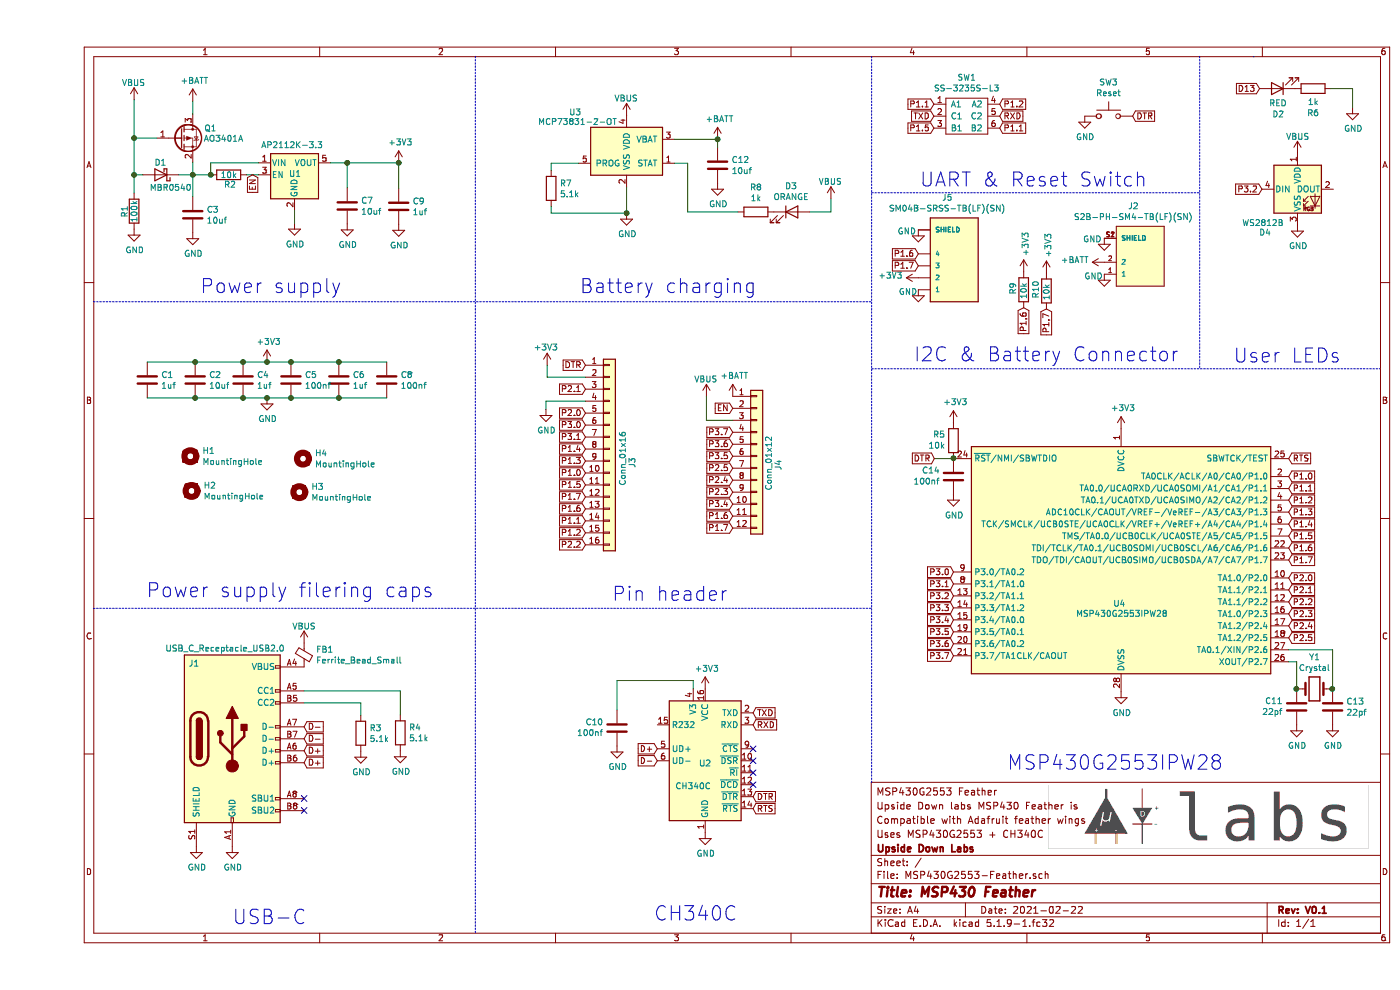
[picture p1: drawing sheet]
EESchema Schematic File Version 4
EELAYER 30 0
EELAYER END
$Descr A4 11693 8268
encoding utf-8
Sheet 1 1
Title "MSP430 Feather"
Date "2021-02-22"
Rev "V0.1"
Comp "Upside Down Labs"
Comment1 "Uses MSP430G2553 + CH340C"
Comment2 "Compatible with Adafruit feather wings"
Comment3 "Upside Down labs MSP430 Feather is"
Comment4 "MSP430G2553 Feather"
$EndDescr
$Comp
L Regulator_Linear:AP2112K-3.3 U1
U 1 1
P 2150 1460
F 0 "U1" H 2155 1470 50  0000 C CNN
F 1 "AP2112K-3.3" H 2130 1710 50  0000 C CNN
F 2 "Package_TO_SOT_SMD:SOT-23-5" H 2150 1785 50  0001 C CNN
F 3 "https://www.diodes.com/assets/Datasheets/AP2112.pdf" H 2150 1560 50  0001 C CNN
	1    2150 1460
	1    0    0    -1  
$EndComp
$Comp
L Device:C C3
U 1 1
P 1300 1795
F 0 "C3" H 1415 1841 50  0000 L CNN
F 1 "10uf" H 1415 1750 50  0000 L CNN
F 2 "Capacitor_SMD:C_0805_2012Metric" H 1338 1645 50  0001 C CNN
F 3 "~" H 1300 1795 50  0001 C CNN
	1    1300 1795
	1    0    0    -1  
$EndComp
$Comp
L power:+3V3 #PWR0101
U 1 1
P 3020 1360
F 0 "#PWR0101" H 3020 1210 50  0001 C CNN
F 1 "+3V3" H 3035 1533 50  0000 C CNN
F 2 "" H 3020 1360 50  0001 C CNN
F 3 "" H 3020 1360 50  0001 C CNN
	1    3020 1360
	1    0    0    -1  
$EndComp
$Comp
L power:+BATT #PWR0102
U 1 1
P 1300 845
F 0 "#PWR0102" H 1300 695 50  0001 C CNN
F 1 "+BATT" H 1315 1018 50  0000 C CNN
F 2 "" H 1300 845 50  0001 C CNN
F 3 "" H 1300 845 50  0001 C CNN
	1    1300 845 
	1    0    0    -1  
$EndComp
$Comp
L power:VBUS #PWR0103
U 1 1
P 810 835
F 0 "#PWR0103" H 810 685 50  0001 C CNN
F 1 "VBUS" H 805 980 50  0000 C CNN
F 2 "" H 810 835 50  0001 C CNN
F 3 "" H 810 835 50  0001 C CNN
	1    810  835 
	1    0    0    -1  
$EndComp
$Comp
L Device:R R2
U 1 1
P 1600 1460
F 0 "R2" V 1680 1420 50  0000 L CNN
F 1 "10k" V 1600 1390 50  0000 L CNN
F 2 "Resistor_SMD:R_0603_1608Metric" V 1530 1460 50  0001 C CNN
F 3 "~" H 1600 1460 50  0001 C CNN
	1    1600 1460
	0    1    1    0   
$EndComp
$Comp
L Transistor_FET:AO3401A Q1
U 1 1
P 1200 1155
F 0 "Q1" H 1395 1240 50  0000 L CNN
F 1 "AO3401A" H 1390 1155 50  0000 L CNN
F 2 "Package_TO_SOT_SMD:SOT-23" H 1400 1080 50  0001 L CIN
F 3 "http://www.aosmd.com/pdfs/datasheet/AO3401A.pdf" H 1200 1155 50  0001 L CNN
	1    1200 1155
	1    0    0    -1  
$EndComp
Wire Wire Line
	1300 955  1300 845 
Wire Wire Line
	810  835  810  1155
Wire Wire Line
	810  1155 1000 1155
$Comp
L power:GND #PWR0104
U 1 1
P 1300 1945
F 0 "#PWR0104" H 1300 1695 50  0001 C CNN
F 1 "GND" H 1305 1772 50  0000 C CNN
F 2 "" H 1300 1945 50  0001 C CNN
F 3 "" H 1300 1945 50  0001 C CNN
	1    1300 1945
	1    0    0    -1  
$EndComp
$Comp
L Diode:MBR0540 D1
U 1 1
P 1035 1460
F 0 "D1" H 1040 1360 50  0000 C CNN
F 1 "MBR0540" H 955 1570 50  0000 C CNN
F 2 "Diode_SMD:D_SOD-123" H 1035 1285 50  0001 C CNN
F 3 "http://www.mccsemi.com/up_pdf/MBR0520~MBR0580(SOD123).pdf" H 1035 1460 50  0001 C CNN
	1    1035 1460
	-1   0    0    1   
$EndComp
Wire Wire Line
	1300 1355 1300 1460
Wire Wire Line
	1300 1460 1185 1460
Wire Wire Line
	885  1460 810  1460
Wire Wire Line
	810  1460 810  1155
Connection ~ 810  1155
Wire Wire Line
	1300 1460 1300 1645
Connection ~ 1300 1460
Wire Wire Line
	810  1460 810  1615
Connection ~ 810  1460
$Comp
L Device:R R1
U 1 1
P 810 1765
F 0 "R1" V 730 1710 50  0000 L CNN
F 1 "100k" V 810 1670 50  0000 L CNN
F 2 "Resistor_SMD:R_0603_1608Metric" V 740 1765 50  0001 C CNN
F 3 "~" H 810 1765 50  0001 C CNN
	1    810  1765
	1    0    0    -1  
$EndComp
$Comp
L power:GND #PWR0105
U 1 1
P 810 1915
F 0 "#PWR0105" H 810 1665 50  0001 C CNN
F 1 "GND" H 815 1742 50  0000 C CNN
F 2 "" H 810 1915 50  0001 C CNN
F 3 "" H 810 1915 50  0001 C CNN
	1    810  1915
	1    0    0    -1  
$EndComp
$Comp
L power:GND #PWR0106
U 1 1
P 2150 1865
F 0 "#PWR0106" H 2150 1615 50  0001 C CNN
F 1 "GND" H 2155 1692 50  0000 C CNN
F 2 "" H 2150 1865 50  0001 C CNN
F 3 "" H 2150 1865 50  0001 C CNN
	1    2150 1865
	1    0    0    -1  
$EndComp
$Comp
L Device:C C7
U 1 1
P 2590 1720
F 0 "C7" H 2705 1766 50  0000 L CNN
F 1 "10uf" H 2705 1675 50  0000 L CNN
F 2 "Capacitor_SMD:C_0805_2012Metric" H 2628 1570 50  0001 C CNN
F 3 "~" H 2590 1720 50  0001 C CNN
	1    2590 1720
	1    0    0    -1  
$EndComp
$Comp
L Device:C C9
U 1 1
P 3020 1725
F 0 "C9" H 3135 1771 50  0000 L CNN
F 1 "1uf" H 3135 1680 50  0000 L CNN
F 2 "Capacitor_SMD:C_0603_1608Metric" H 3058 1575 50  0001 C CNN
F 3 "~" H 3020 1725 50  0001 C CNN
	1    3020 1725
	1    0    0    -1  
$EndComp
$Comp
L power:GND #PWR0107
U 1 1
P 2590 1870
F 0 "#PWR0107" H 2590 1620 50  0001 C CNN
F 1 "GND" H 2595 1697 50  0000 C CNN
F 2 "" H 2590 1870 50  0001 C CNN
F 3 "" H 2590 1870 50  0001 C CNN
	1    2590 1870
	1    0    0    -1  
$EndComp
$Comp
L power:GND #PWR0108
U 1 1
P 3020 1875
F 0 "#PWR0108" H 3020 1625 50  0001 C CNN
F 1 "GND" H 3025 1702 50  0000 C CNN
F 2 "" H 3020 1875 50  0001 C CNN
F 3 "" H 3020 1875 50  0001 C CNN
	1    3020 1875
	1    0    0    -1  
$EndComp
Wire Wire Line
	2450 1360 2590 1360
Wire Wire Line
	2590 1360 2590 1570
Wire Wire Line
	2590 1360 3020 1360
Wire Wire Line
	3020 1360 3020 1575
Connection ~ 2590 1360
Connection ~ 3020 1360
$Comp
L power:+BATT #PWR0109
U 1 1
P 8915 2190
F 0 "#PWR0109" H 8915 2040 50  0001 C CNN
F 1 "+BATT" V 8930 2317 50  0000 L CNN
F 2 "" H 8915 2190 50  0001 C CNN
F 3 "" H 8915 2190 50  0001 C CNN
	1    8915 2190
	0    -1   -1   0   
$EndComp
$Comp
L power:GND #PWR0110
U 1 1
P 8915 2290
F 0 "#PWR0110" H 8915 2040 50  0001 C CNN
F 1 "GND" H 8825 2275 50  0000 C CNN
F 2 "" H 8915 2290 50  0001 C CNN
F 3 "" H 8915 2290 50  0001 C CNN
	1    8915 2290
	1    0    0    -1  
$EndComp
$Comp
L Device:C C1
U 1 1
P 920 3175
F 0 "C1" H 1035 3221 50  0000 L CNN
F 1 "1uf" H 1035 3130 50  0000 L CNN
F 2 "Capacitor_SMD:C_0603_1608Metric" H 958 3025 50  0001 C CNN
F 3 "~" H 920 3175 50  0001 C CNN
	1    920  3175
	1    0    0    -1  
$EndComp
$Comp
L Device:C C2
U 1 1
P 1320 3175
F 0 "C2" H 1435 3221 50  0000 L CNN
F 1 "10uf" H 1435 3130 50  0000 L CNN
F 2 "Capacitor_SMD:C_0805_2012Metric" H 1358 3025 50  0001 C CNN
F 3 "~" H 1320 3175 50  0001 C CNN
	1    1320 3175
	1    0    0    -1  
$EndComp
$Comp
L Device:C C4
U 1 1
P 1720 3175
F 0 "C4" H 1835 3221 50  0000 L CNN
F 1 "1uf" H 1835 3130 50  0000 L CNN
F 2 "Capacitor_SMD:C_0603_1608Metric" H 1758 3025 50  0001 C CNN
F 3 "~" H 1720 3175 50  0001 C CNN
	1    1720 3175
	1    0    0    -1  
$EndComp
$Comp
L Device:C C5
U 1 1
P 2120 3175
F 0 "C5" H 2235 3221 50  0000 L CNN
F 1 "100nf" H 2235 3130 50  0000 L CNN
F 2 "Capacitor_SMD:C_0603_1608Metric" H 2158 3025 50  0001 C CNN
F 3 "~" H 2120 3175 50  0001 C CNN
	1    2120 3175
	1    0    0    -1  
$EndComp
$Comp
L Device:C C6
U 1 1
P 2520 3175
F 0 "C6" H 2635 3221 50  0000 L CNN
F 1 "1uf" H 2635 3130 50  0000 L CNN
F 2 "Capacitor_SMD:C_0603_1608Metric" H 2558 3025 50  0001 C CNN
F 3 "~" H 2520 3175 50  0001 C CNN
	1    2520 3175
	1    0    0    -1  
$EndComp
$Comp
L Device:C C8
U 1 1
P 2920 3175
F 0 "C8" H 3035 3221 50  0000 L CNN
F 1 "100nf" H 3035 3130 50  0000 L CNN
F 2 "Capacitor_SMD:C_0603_1608Metric" H 2958 3025 50  0001 C CNN
F 3 "~" H 2920 3175 50  0001 C CNN
	1    2920 3175
	1    0    0    -1  
$EndComp
Wire Wire Line
	920  3025 1320 3025
Connection ~ 1320 3025
Wire Wire Line
	1320 3025 1720 3025
Connection ~ 1720 3025
Wire Wire Line
	1720 3025 1920 3025
Connection ~ 2120 3025
Wire Wire Line
	2120 3025 2520 3025
Connection ~ 2520 3025
Wire Wire Line
	2520 3025 2920 3025
Wire Wire Line
	920  3325 1320 3325
Connection ~ 1320 3325
Wire Wire Line
	1320 3325 1720 3325
Connection ~ 1720 3325
Wire Wire Line
	1720 3325 1920 3325
Connection ~ 2120 3325
Wire Wire Line
	2120 3325 2520 3325
Connection ~ 2520 3325
Wire Wire Line
	2520 3325 2920 3325
$Comp
L power:GND #PWR0111
U 1 1
P 1920 3325
F 0 "#PWR0111" H 1920 3075 50  0001 C CNN
F 1 "GND" H 1925 3152 50  0000 C CNN
F 2 "" H 1920 3325 50  0001 C CNN
F 3 "" H 1920 3325 50  0001 C CNN
	1    1920 3325
	1    0    0    -1  
$EndComp
Connection ~ 1920 3325
Wire Wire Line
	1920 3325 2120 3325
$Comp
L power:+3V3 #PWR0112
U 1 1
P 1920 3025
F 0 "#PWR0112" H 1920 2875 50  0001 C CNN
F 1 "+3V3" H 1935 3198 50  0000 C CNN
F 2 "" H 1920 3025 50  0001 C CNN
F 3 "" H 1920 3025 50  0001 C CNN
	1    1920 3025
	1    0    0    -1  
$EndComp
Connection ~ 1920 3025
Wire Wire Line
	1920 3025 2120 3025
Wire Wire Line
	2150 1760 2150 1865
$Comp
L power:GND #PWR0116
U 1 1
P 1330 7070
F 0 "#PWR0116" H 1330 6820 50  0001 C CNN
F 1 "GND" H 1335 6897 50  0000 C CNN
F 2 "" H 1330 7070 50  0001 C CNN
F 3 "" H 1330 7070 50  0001 C CNN
	1    1330 7070
	1    0    0    -1  
$EndComp
$Comp
L power:GND #PWR0117
U 1 1
P 1630 7070
F 0 "#PWR0117" H 1630 6820 50  0001 C CNN
F 1 "GND" H 1635 6897 50  0000 C CNN
F 2 "" H 1630 7070 50  0001 C CNN
F 3 "" H 1630 7070 50  0001 C CNN
	1    1630 7070
	1    0    0    -1  
$EndComp
NoConn ~ 2230 6670
NoConn ~ 2230 6770
Text GLabel 2230 6070 2    50   Input ~ 0
D-
Text GLabel 2230 6270 2    50   Input ~ 0
D+
Text GLabel 2230 6170 2    50   Input ~ 0
D-
Text GLabel 2230 6370 2    50   Input ~ 0
D+
$Comp
L Device:R R3
U 1 1
P 2705 6125
F 0 "R3" H 2775 6171 50  0000 L CNN
F 1 "5.1k" H 2775 6080 50  0000 L CNN
F 2 "Resistor_SMD:R_0603_1608Metric" V 2635 6125 50  0001 C CNN
F 3 "~" H 2705 6125 50  0001 C CNN
	1    2705 6125
	1    0    0    -1  
$EndComp
$Comp
L Device:R R4
U 1 1
P 3035 6120
F 0 "R4" H 3105 6166 50  0000 L CNN
F 1 "5.1k" H 3105 6075 50  0000 L CNN
F 2 "Resistor_SMD:R_0603_1608Metric" V 2965 6120 50  0001 C CNN
F 3 "~" H 3035 6120 50  0001 C CNN
	1    3035 6120
	1    0    0    -1  
$EndComp
Wire Wire Line
	2705 5870 2705 5975
Wire Wire Line
	2230 5870 2705 5870
Wire Wire Line
	2230 5770 3035 5770
Wire Wire Line
	3035 5770 3035 5970
$Comp
L power:GND #PWR0118
U 1 1
P 2705 6275
F 0 "#PWR0118" H 2705 6025 50  0001 C CNN
F 1 "GND" H 2710 6102 50  0000 C CNN
F 2 "" H 2705 6275 50  0001 C CNN
F 3 "" H 2705 6275 50  0001 C CNN
	1    2705 6275
	1    0    0    -1  
$EndComp
$Comp
L power:GND #PWR0119
U 1 1
P 3035 6270
F 0 "#PWR0119" H 3035 6020 50  0001 C CNN
F 1 "GND" H 3040 6097 50  0000 C CNN
F 2 "" H 3035 6270 50  0001 C CNN
F 3 "" H 3035 6270 50  0001 C CNN
	1    3035 6270
	1    0    0    -1  
$EndComp
$Comp
L power:VBUS #PWR0120
U 1 1
P 2230 5370
F 0 "#PWR0120" H 2230 5220 50  0001 C CNN
F 1 "VBUS" H 2230 5510 50  0000 C CNN
F 2 "" H 2230 5370 50  0001 C CNN
F 3 "" H 2230 5370 50  0001 C CNN
	1    2230 5370
	1    0    0    -1  
$EndComp
$Comp
L Device:Ferrite_Bead_Small FB1
U 1 1
P 2230 5470
F 0 "FB1" H 2330 5516 50  0000 L CNN
F 1 "Ferrite_Bead_Small" H 2330 5425 50  0000 L CNN
F 2 "Inductor_SMD:L_0805_2012Metric" V 2160 5470 50  0001 C CNN
F 3 "~" H 2230 5470 50  0001 C CNN
	1    2230 5470
	1    0    0    -1  
$EndComp
$Comp
L Connector:USB_C_Receptacle_USB2.0 J1
U 1 1
P 1630 6170
F 0 "J1" H 1310 6800 50  0000 C CNN
F 1 "USB_C_Receptacle_USB2.0" H 1570 6925 50  0000 C CNN
F 2 "Connector_USB:USB_C_Receptacle_HRO_TYPE-C-31-M-12" H 1780 6170 50  0001 C CNN
F 3 "https://www.usb.org/sites/default/files/documents/usb_type-c.zip" H 1780 6170 50  0001 C CNN
	1    1630 6170
	1    0    0    -1  
$EndComp
$Comp
L Battery_Management:MCP73831-2-OT U3
U 1 1
P 4925 1265
F 0 "U3" H 4495 1595 50  0000 C CNN
F 1 "MCP73831-2-OT" H 4515 1515 50  0000 C CNN
F 2 "Package_TO_SOT_SMD:SOT-23-5" H 4975 1015 50  0001 L CIN
F 3 "http://ww1.microchip.com/downloads/en/DeviceDoc/20001984g.pdf" H 4775 1215 50  0001 C CNN
	1    4925 1265
	1    0    0    -1  
$EndComp
$Comp
L power:GND #PWR0121
U 1 1
P 4925 1780
F 0 "#PWR0121" H 4925 1530 50  0001 C CNN
F 1 "GND" H 4930 1607 50  0000 C CNN
F 2 "" H 4925 1780 50  0001 C CNN
F 3 "" H 4925 1780 50  0001 C CNN
	1    4925 1780
	1    0    0    -1  
$EndComp
Wire Wire Line
	4525 1365 4295 1365
Wire Wire Line
	4295 1365 4295 1425
Wire Wire Line
	4925 1565 4925 1780
Wire Wire Line
	4925 1780 4295 1780
Wire Wire Line
	4295 1780 4295 1725
Connection ~ 4925 1780
$Comp
L power:VBUS #PWR0122
U 1 1
P 4925 965
F 0 "#PWR0122" H 4925 815 50  0001 C CNN
F 1 "VBUS" H 4920 1110 50  0000 C CNN
F 2 "" H 4925 965 50  0001 C CNN
F 3 "" H 4925 965 50  0001 C CNN
	1    4925 965 
	1    0    0    -1  
$EndComp
$Comp
L Device:R R7
U 1 1
P 4295 1575
F 0 "R7" H 4365 1621 50  0000 L CNN
F 1 "5.1k" H 4365 1530 50  0000 L CNN
F 2 "Resistor_SMD:R_0603_1608Metric" V 4225 1575 50  0001 C CNN
F 3 "~" H 4295 1575 50  0001 C CNN
	1    4295 1575
	1    0    0    -1  
$EndComp
$Comp
L Device:R R8
U 1 1
P 6005 1770
F 0 "R8" V 5798 1770 50  0000 C CNN
F 1 "1k" V 5889 1770 50  0000 C CNN
F 2 "Resistor_SMD:R_0603_1608Metric" V 5935 1770 50  0001 C CNN
F 3 "~" H 6005 1770 50  0001 C CNN
	1    6005 1770
	0    1    1    0   
$EndComp
$Comp
L Device:LED D3
U 1 1
P 6305 1770
F 0 "D3" H 6298 1987 50  0000 C CNN
F 1 "ORANGE" H 6298 1896 50  0000 C CNN
F 2 "LED_SMD:LED_0805_2012Metric" H 6305 1770 50  0001 C CNN
F 3 "~" H 6305 1770 50  0001 C CNN
	1    6305 1770
	1    0    0    -1  
$EndComp
$Comp
L power:VBUS #PWR0123
U 1 1
P 6630 1660
F 0 "#PWR0123" H 6630 1510 50  0001 C CNN
F 1 "VBUS" H 6625 1805 50  0000 C CNN
F 2 "" H 6630 1660 50  0001 C CNN
F 3 "" H 6630 1660 50  0001 C CNN
	1    6630 1660
	1    0    0    -1  
$EndComp
Wire Wire Line
	6630 1660 6630 1770
Wire Wire Line
	6630 1770 6455 1770
$Comp
L Device:C C12
U 1 1
P 5685 1380
F 0 "C12" H 5800 1426 50  0000 L CNN
F 1 "10uf" H 5800 1335 50  0000 L CNN
F 2 "Capacitor_SMD:C_0603_1608Metric" H 5723 1230 50  0001 C CNN
F 3 "~" H 5685 1380 50  0001 C CNN
	1    5685 1380
	1    0    0    -1  
$EndComp
Wire Wire Line
	5325 1165 5685 1165
Wire Wire Line
	5685 1165 5685 1230
$Comp
L power:+BATT #PWR0124
U 1 1
P 5685 1165
F 0 "#PWR0124" H 5685 1015 50  0001 C CNN
F 1 "+BATT" H 5700 1338 50  0000 C CNN
F 2 "" H 5685 1165 50  0001 C CNN
F 3 "" H 5685 1165 50  0001 C CNN
	1    5685 1165
	1    0    0    -1  
$EndComp
Connection ~ 5685 1165
Wire Wire Line
	5325 1365 5435 1365
Wire Wire Line
	5435 1365 5435 1770
Wire Wire Line
	5435 1770 5855 1770
$Comp
L power:GND #PWR0125
U 1 1
P 5685 1530
F 0 "#PWR0125" H 5685 1280 50  0001 C CNN
F 1 "GND" H 5690 1357 50  0000 C CNN
F 2 "" H 5685 1530 50  0001 C CNN
F 3 "" H 5685 1530 50  0001 C CNN
	1    5685 1530
	1    0    0    -1  
$EndComp
$Comp
L Interface_USB:CH340C U2
U 1 1
P 5580 6355
F 0 "U2" H 5580 6335 50  0000 C CNN
F 1 "CH340C" H 5480 6145 50  0000 C CNN
F 2 "Package_SO:SOIC-16_3.9x9.9mm_P1.27mm" H 5630 5805 50  0001 L CNN
F 3 "https://datasheet.lcsc.com/szlcsc/Jiangsu-Qin-Heng-CH340C_C84681.pdf" H 5230 7155 50  0001 C CNN
	1    5580 6355
	1    0    0    -1  
$EndComp
Text GLabel 5180 6255 0    50   Input ~ 0
D+
Text GLabel 5180 6355 0    50   Input ~ 0
D-
$Comp
L power:+3V3 #PWR0126
U 1 1
P 5580 5755
F 0 "#PWR0126" H 5580 5605 50  0001 C CNN
F 1 "+3V3" H 5595 5928 50  0000 C CNN
F 2 "" H 5580 5755 50  0001 C CNN
F 3 "" H 5580 5755 50  0001 C CNN
	1    5580 5755
	1    0    0    -1  
$EndComp
$Comp
L power:GND #PWR0127
U 1 1
P 5580 6955
F 0 "#PWR0127" H 5580 6705 50  0001 C CNN
F 1 "GND" H 5585 6782 50  0000 C CNN
F 2 "" H 5580 6955 50  0001 C CNN
F 3 "" H 5580 6955 50  0001 C CNN
	1    5580 6955
	1    0    0    -1  
$EndComp
NoConn ~ 5980 6555
NoConn ~ 5980 6455
NoConn ~ 5980 6355
NoConn ~ 5980 6255
$Comp
L Device:C C10
U 1 1
P 4845 6080
F 0 "C10" H 4731 6034 50  0000 R CNN
F 1 "100nf" H 4731 6125 50  0000 R CNN
F 2 "Capacitor_SMD:C_0603_1608Metric" H 4883 5930 50  0001 C CNN
F 3 "~" H 4845 6080 50  0001 C CNN
	1    4845 6080
	1    0    0    1   
$EndComp
Wire Wire Line
	5480 5755 5480 5685
Wire Wire Line
	5480 5685 4845 5685
Wire Wire Line
	4845 5685 4845 5930
$Comp
L power:GND #PWR0128
U 1 1
P 4845 6230
F 0 "#PWR0128" H 4845 5980 50  0001 C CNN
F 1 "GND" H 4850 6057 50  0000 C CNN
F 2 "" H 4845 6230 50  0001 C CNN
F 3 "" H 4845 6230 50  0001 C CNN
	1    4845 6230
	1    0    0    -1  
$EndComp
Text GLabel 5980 5955 2    50   Input ~ 0
TXD
Text GLabel 5980 6055 2    50   Input ~ 0
RXD
Text GLabel 5980 6655 2    50   Input ~ 0
DTR
Text GLabel 5980 6755 2    50   Input ~ 0
RTS
$Comp
L udlabs:S2B-PH-SM4-TB(LF)(SN) J2
U 1 1
P 9215 2190
F 0 "J2" H 9157 1725 50  0000 C CNN
F 1 "S2B-PH-SM4-TB(LF)(SN)" H 9157 1816 50  0000 C CNN
F 2 "udlabs:JST_S2B-PH-SM4-TB(LF)(SN)" H 9215 2190 50  0001 L BNN
F 3 "" H 9215 2190 50  0001 L BNN
F 4 "Manufacturer Recommendation" H 9215 2190 50  0001 L BNN "STANDARD"
F 5 "JST" H 9215 2190 50  0001 L BNN "MANUFACTURER"
	1    9215 2190
	1    0    0    1   
$EndComp
$Comp
L power:GND #PWR0129
U 1 1
P 8915 1990
F 0 "#PWR0129" H 8915 1740 50  0001 C CNN
F 1 "GND" H 8815 1985 50  0000 C CNN
F 2 "" H 8915 1990 50  0001 C CNN
F 3 "" H 8915 1990 50  0001 C CNN
	1    8915 1990
	1    0    0    -1  
$EndComp
$Comp
L power:+3V3 #PWR0113
U 1 1
P 7360 2320
F 0 "#PWR0113" H 7360 2170 50  0001 C CNN
F 1 "+3V3" V 7375 2448 50  0000 L CNN
F 2 "" H 7360 2320 50  0001 C CNN
F 3 "" H 7360 2320 50  0001 C CNN
	1    7360 2320
	0    -1   -1   0   
$EndComp
$Comp
L power:GND #PWR0114
U 1 1
P 7360 2420
F 0 "#PWR0114" H 7360 2170 50  0001 C CNN
F 1 "GND" H 7275 2405 50  0000 C CNN
F 2 "" H 7360 2420 50  0001 C CNN
F 3 "" H 7360 2420 50  0001 C CNN
	1    7360 2420
	1    0    0    -1  
$EndComp
$Comp
L power:GND #PWR0115
U 1 1
P 7360 1920
F 0 "#PWR0115" H 7360 1670 50  0001 C CNN
F 1 "GND" H 7265 1910 50  0000 C CNN
F 2 "" H 7360 1920 50  0001 C CNN
F 3 "" H 7360 1920 50  0001 C CNN
	1    7360 1920
	1    0    0    -1  
$EndComp
$Comp
L udlabs:SS-3235S-L3 SW1
U 1 1
P 7590 970
F 0 "SW1" H 7765 1295 50  0000 C CNN
F 1 "SS-3235S-L3" H 7765 1204 50  0000 C CNN
F 2 "udlabs:SS-3235S-L3" H 7775 1245 50  0001 C CNN
F 3 "" H 7590 970 50  0001 C CNN
	1    7590 970 
	1    0    0    -1  
$EndComp
Text GLabel 7490 970  0    50   Input ~ 0
TXD
Text GLabel 8040 970  2    50   Input ~ 0
RXD
$Comp
L LED:WS2812B D4
U 1 1
P 10530 1580
F 0 "D4" H 10205 1220 50  0000 L CNN
F 1 "WS2812B" H 10065 1300 50  0000 L CNN
F 2 "LED_SMD:LED_WS2812B_PLCC4_5.0x5.0mm_P3.2mm" H 10580 1280 50  0001 L TNN
F 3 "https://cdn-shop.adafruit.com/datasheets/WS2812B.pdf" H 10630 1205 50  0001 L TNN
	1    10530 1580
	1    0    0    -1  
$EndComp
$Comp
L power:VBUS #PWR0136
U 1 1
P 10530 1280
F 0 "#PWR0136" H 10530 1130 50  0001 C CNN
F 1 "VBUS" H 10530 1420 50  0000 C CNN
F 2 "" H 10530 1280 50  0001 C CNN
F 3 "" H 10530 1280 50  0001 C CNN
	1    10530 1280
	1    0    0    -1  
$EndComp
$Comp
L power:GND #PWR0137
U 1 1
P 10530 1880
F 0 "#PWR0137" H 10530 1630 50  0001 C CNN
F 1 "GND" H 10535 1707 50  0000 C CNN
F 2 "" H 10530 1880 50  0001 C CNN
F 3 "" H 10530 1880 50  0001 C CNN
	1    10530 1880
	1    0    0    -1  
$EndComp
$Comp
L Switch:SW_Push SW3
U 1 1
P 8950 970
F 0 "SW3" H 8950 1255 50  0000 C CNN
F 1 "Reset" H 8950 1164 50  0000 C CNN
F 2 "Button_Switch_SMD:SW_SPST_SKQG_WithStem" H 8950 1170 50  0001 C CNN
F 3 "~" H 8950 1170 50  0001 C CNN
	1    8950 970 
	1    0    0    -1  
$EndComp
$Comp
L power:GND #PWR0138
U 1 1
P 8750 970
F 0 "#PWR0138" H 8750 720 50  0001 C CNN
F 1 "GND" H 8755 797 50  0000 C CNN
F 2 "" H 8750 970 50  0001 C CNN
F 3 "" H 8750 970 50  0001 C CNN
	1    8750 970 
	1    0    0    -1  
$EndComp
$Comp
L Device:LED D2
U 1 1
P 10360 740
F 0 "D2" H 10353 957 50  0000 C CNN
F 1 "RED" H 10353 866 50  0000 C CNN
F 2 "LED_SMD:LED_0805_2012Metric" H 10360 740 50  0001 C CNN
F 3 "~" H 10360 740 50  0001 C CNN
	1    10360 740 
	-1   0    0    1   
$EndComp
$Comp
L Device:R R6
U 1 1
P 10660 740
F 0 "R6" V 10453 740 50  0000 C CNN
F 1 "1k" V 10544 740 50  0000 C CNN
F 2 "Resistor_SMD:R_0603_1608Metric" V 10590 740 50  0001 C CNN
F 3 "~" H 10660 740 50  0001 C CNN
	1    10660 740 
	0    -1   -1   0   
$EndComp
Text GLabel 10210 740  0    50   Input ~ 0
D13
$Comp
L power:GND #PWR0139
U 1 1
P 10990 900
F 0 "#PWR0139" H 10990 650 50  0001 C CNN
F 1 "GND" H 10995 727 50  0000 C CNN
F 2 "" H 10990 900 50  0001 C CNN
F 3 "" H 10990 900 50  0001 C CNN
	1    10990 900 
	1    0    0    -1  
$EndComp
$Comp
L power:GND #PWR0132
U 1 1
P 7656 4129
F 0 "#PWR0132" H 7656 3879 50  0001 C CNN
F 1 "GND" H 7661 3956 50  0000 C CNN
F 2 "" H 7656 4129 50  0001 C CNN
F 3 "" H 7656 4129 50  0001 C CNN
	1    7656 4129
	1    0    0    -1  
$EndComp
$Comp
L Device:C C14
U 1 1
P 7656 3979
F 0 "C14" H 7542 3933 50  0000 R CNN
F 1 "100nf" H 7542 4024 50  0000 R CNN
F 2 "Capacitor_SMD:C_0603_1608Metric" H 7694 3829 50  0001 C CNN
F 3 "~" H 7656 3979 50  0001 C CNN
	1    7656 3979
	1    0    0    1   
$EndComp
$Comp
L MCU_Texas_MSP430:MSP430G2553IPW28 U4
U 1 1
P 9056 4679
F 0 "U4" H 9041 4319 50  0000 C CNN
F 1 "MSP430G2553IPW28" H 9061 4234 50  0000 C CNN
F 2 "Package_SO:TSSOP-28_4.4x9.7mm_P0.65mm" H 7906 3679 50  0001 C CIN
F 3 "http://www.ti.com/lit/ds/symlink/msp430g2553.pdf" H 9056 4679 50  0001 C CNN
	1    9056 4679
	1    0    0    -1  
$EndComp
Text GLabel 10456 3979 2    50   Input ~ 0
P1.0
Text GLabel 10456 4079 2    50   Input ~ 0
P1.1
Text GLabel 10456 4179 2    50   Input ~ 0
P1.2
Text GLabel 10456 4279 2    50   Input ~ 0
P1.3
Text GLabel 10456 4379 2    50   Input ~ 0
P1.4
Text GLabel 10456 4479 2    50   Input ~ 0
P1.5
Text GLabel 10456 4579 2    50   Input ~ 0
P1.6
Text GLabel 10456 4679 2    50   Input ~ 0
P1.7
Text GLabel 10456 4829 2    50   Input ~ 0
P2.0
Text GLabel 10456 4929 2    50   Input ~ 0
P2.1
Text GLabel 10456 5029 2    50   Input ~ 0
P2.2
Text GLabel 10456 5129 2    50   Input ~ 0
P2.3
Text GLabel 10456 5229 2    50   Input ~ 0
P2.4
Text GLabel 10456 5329 2    50   Input ~ 0
P2.5
Text GLabel 7656 5479 0    50   Input ~ 0
P3.7
Text GLabel 7656 5379 0    50   Input ~ 0
P3.6
Text GLabel 7656 5279 0    50   Input ~ 0
P3.5
Text GLabel 7656 5179 0    50   Input ~ 0
P3.4
Text GLabel 7656 5079 0    50   Input ~ 0
P3.3
Text GLabel 7656 4979 0    50   Input ~ 0
P3.2
Text GLabel 7656 4879 0    50   Input ~ 0
P3.1
Text GLabel 7656 4779 0    50   Input ~ 0
P3.0
Wire Wire Line
	7656 3829 7496 3829
Text GLabel 10456 3829 2    50   Input ~ 0
RTS
$Comp
L power:GND #PWR0135
U 1 1
P 9056 5779
F 0 "#PWR0135" H 9056 5529 50  0001 C CNN
F 1 "GND" H 9061 5606 50  0000 C CNN
F 2 "" H 9056 5779 50  0001 C CNN
F 3 "" H 9056 5779 50  0001 C CNN
	1    9056 5779
	1    0    0    -1  
$EndComp
$Comp
L power:+3V3 #PWR0134
U 1 1
P 9056 3579
F 0 "#PWR0134" H 9056 3429 50  0001 C CNN
F 1 "+3V3" H 9071 3752 50  0000 C CNN
F 2 "" H 9056 3579 50  0001 C CNN
F 3 "" H 9056 3579 50  0001 C CNN
	1    9056 3579
	1    0    0    -1  
$EndComp
$Comp
L power:+3V3 #PWR0133
U 1 1
P 7656 3529
F 0 "#PWR0133" H 7656 3379 50  0001 C CNN
F 1 "+3V3" H 7671 3702 50  0000 C CNN
F 2 "" H 7656 3529 50  0001 C CNN
F 3 "" H 7656 3529 50  0001 C CNN
	1    7656 3529
	1    0    0    -1  
$EndComp
Connection ~ 7656 3829
$Comp
L Device:R R5
U 1 1
P 7656 3679
F 0 "R5" H 7726 3633 50  0000 L CNN
F 1 "10k" H 7726 3724 50  0000 L CNN
F 2 "Resistor_SMD:R_0603_1608Metric" V 7586 3679 50  0001 C CNN
F 3 "~" H 7656 3679 50  0001 C CNN
	1    7656 3679
	-1   0    0    1   
$EndComp
Connection ~ 10821 5754
Wire Wire Line
	10821 5429 10821 5754
Wire Wire Line
	10456 5429 10821 5429
Connection ~ 10521 5754
Wire Wire Line
	10521 5529 10521 5754
Wire Wire Line
	10456 5529 10521 5529
$Comp
L power:GND #PWR0131
U 1 1
P 10821 6054
F 0 "#PWR0131" H 10821 5804 50  0001 C CNN
F 1 "GND" H 10826 5881 50  0000 C CNN
F 2 "" H 10821 6054 50  0001 C CNN
F 3 "" H 10821 6054 50  0001 C CNN
	1    10821 6054
	1    0    0    -1  
$EndComp
$Comp
L power:GND #PWR0130
U 1 1
P 10521 6054
F 0 "#PWR0130" H 10521 5804 50  0001 C CNN
F 1 "GND" H 10526 5881 50  0000 C CNN
F 2 "" H 10521 6054 50  0001 C CNN
F 3 "" H 10521 6054 50  0001 C CNN
	1    10521 6054
	1    0    0    -1  
$EndComp
$Comp
L Device:C C13
U 1 1
P 10821 5904
F 0 "C13" H 10936 5950 50  0000 L CNN
F 1 "22pf" H 10936 5859 50  0000 L CNN
F 2 "Capacitor_SMD:C_0603_1608Metric" H 10859 5754 50  0001 C CNN
F 3 "~" H 10821 5904 50  0001 C CNN
	1    10821 5904
	1    0    0    -1  
$EndComp
$Comp
L Device:C C11
U 1 1
P 10521 5904
F 0 "C11" H 10407 5858 50  0000 R CNN
F 1 "22pf" H 10407 5949 50  0000 R CNN
F 2 "Capacitor_SMD:C_0603_1608Metric" H 10559 5754 50  0001 C CNN
F 3 "~" H 10521 5904 50  0001 C CNN
	1    10521 5904
	1    0    0    1   
$EndComp
$Comp
L Device:Crystal Y1
U 1 1
P 10671 5754
F 0 "Y1" H 10671 6022 50  0000 C CNN
F 1 "Crystal" H 10671 5931 50  0000 C CNN
F 2 "Crystal:Crystal_SMD_3215-2Pin_3.2x1.5mm" H 10671 5754 50  0001 C CNN
F 3 "~" H 10671 5754 50  0001 C CNN
	1    10671 5754
	1    0    0    -1  
$EndComp
Wire Notes Line
	6970 3079 11219 3079
Wire Notes Line
	10157 472  10159 472 
Wire Wire Line
	1750 1460 1850 1460
Wire Wire Line
	1850 1360 1450 1360
Wire Wire Line
	1450 1360 1450 1460
Wire Wire Line
	1450 1460 1300 1460
Connection ~ 1450 1460
Text GLabel 1800 1460 3    50   Input ~ 0
EN
Text GLabel 7496 3829 0    50   Input ~ 0
DTR
Text GLabel 9150 970  2    50   Input ~ 0
DTR
Text GLabel 7490 1070 0    50   Input ~ 0
P1.5
Text GLabel 7360 2120 0    50   Input ~ 0
P1.6
Text GLabel 7360 2220 0    50   Input ~ 0
P1.7
$Comp
L udlabs:SM04B-SRSS-TB(LF)(SN) J5
U 1 1
P 7660 2220
F 0 "J5" H 7603 1653 50  0000 C CNN
F 1 "SM04B-SRSS-TB(LF)(SN)" H 7603 1744 50  0000 C CNN
F 2 "udlabs:JST_SM04B-SRSS-TB(LF)(SN)" H 7660 2220 50  0001 L BNN
F 3 "" H 7660 2220 50  0001 L BNN
F 4 "JST" H 7660 2220 50  0001 L BNN "MANUFACTURER"
F 5 "Manufacturer recommendations" H 7660 2220 50  0001 L BNN "STANDARD"
	1    7660 2220
	1    0    0    1   
$EndComp
Text GLabel 7490 870  0    50   Input ~ 0
P1.1
Text GLabel 8040 870  2    50   Input ~ 0
P1.2
Text GLabel 8040 1070 2    50   Input ~ 0
P1.1
Wire Notes Line
	9710 470  9710 3080
Wire Notes Line
	6970 1610 9710 1610
Wire Wire Line
	4250 3350 4250 3420
Wire Wire Line
	4260 3150 4260 3050
Text GLabel 5810 4410 0    50   Input ~ 0
P1.7
Text GLabel 5810 4310 0    50   Input ~ 0
P1.6
Text GLabel 5810 4210 0    50   Input ~ 0
P3.4
Text GLabel 5810 4110 0    50   Input ~ 0
P2.3
Text GLabel 5810 4010 0    50   Input ~ 0
P2.4
Text GLabel 5810 3910 0    50   Input ~ 0
P2.5
Text GLabel 5810 3810 0    50   Input ~ 0
P3.5
Text GLabel 5810 3710 0    50   Input ~ 0
P3.6
Text GLabel 5810 3610 0    50   Input ~ 0
P3.7
Text GLabel 4580 3250 0    50   Input ~ 0
P2.1
Text GLabel 4580 3450 0    50   Input ~ 0
P2.0
Text GLabel 4580 3950 0    50   Input ~ 0
P1.0
Text GLabel 4580 4150 0    50   Input ~ 0
P1.7
Text GLabel 4580 4250 0    50   Input ~ 0
P1.6
Text GLabel 4580 4450 0    50   Input ~ 0
P1.2
Text GLabel 4580 4350 0    50   Input ~ 0
P1.1
Text GLabel 5810 3410 0    50   Input ~ 0
EN
Wire Wire Line
	5590 3510 5590 3310
Wire Wire Line
	5810 3510 5590 3510
$Comp
L power:VBUS #PWR0143
U 1 1
P 5590 3310
F 0 "#PWR0143" H 5590 3160 50  0001 C CNN
F 1 "VBUS" H 5585 3455 50  0000 C CNN
F 2 "" H 5590 3310 50  0001 C CNN
F 3 "" H 5590 3310 50  0001 C CNN
	1    5590 3310
	1    0    0    -1  
$EndComp
$Comp
L power:+BATT #PWR0142
U 1 1
P 5810 3310
F 0 "#PWR0142" H 5810 3160 50  0001 C CNN
F 1 "+BATT" H 5825 3483 50  0000 C CNN
F 2 "" H 5810 3310 50  0001 C CNN
F 3 "" H 5810 3310 50  0001 C CNN
	1    5810 3310
	1    0    0    -1  
$EndComp
Wire Wire Line
	4580 3150 4260 3150
Wire Wire Line
	4580 3350 4250 3350
$Comp
L power:GND #PWR0141
U 1 1
P 4250 3420
F 0 "#PWR0141" H 4250 3170 50  0001 C CNN
F 1 "GND" H 4255 3247 50  0000 C CNN
F 2 "" H 4250 3420 50  0001 C CNN
F 3 "" H 4250 3420 50  0001 C CNN
	1    4250 3420
	1    0    0    -1  
$EndComp
$Comp
L power:+3V3 #PWR0140
U 1 1
P 4260 3050
F 0 "#PWR0140" H 4260 2900 50  0001 C CNN
F 1 "+3V3" H 4250 3200 50  0000 C CNN
F 2 "" H 4260 3050 50  0001 C CNN
F 3 "" H 4260 3050 50  0001 C CNN
	1    4260 3050
	1    0    0    -1  
$EndComp
$Comp
L Connector_Generic:Conn_01x16 J3
U 1 1
P 4780 3750
F 0 "J3" V 4970 3590 50  0000 L CNN
F 1 "Conn_01x16" V 4890 3440 50  0000 L CNN
F 2 "Connector_PinHeader_2.54mm:PinHeader_1x16_P2.54mm_Vertical" H 4780 3750 50  0001 C CNN
F 3 "~" H 4780 3750 50  0001 C CNN
	1    4780 3750
	1    0    0    -1  
$EndComp
$Comp
L Connector_Generic:Conn_01x12 J4
U 1 1
P 6010 3810
F 0 "J4" V 6190 3690 50  0000 L CNN
F 1 "Conn_01x12" V 6110 3520 50  0000 L CNN
F 2 "Connector_PinHeader_2.54mm:PinHeader_1x12_P2.54mm_Vertical" H 6010 3810 50  0001 C CNN
F 3 "~" H 6010 3810 50  0001 C CNN
	1    6010 3810
	1    0    0    -1  
$EndComp
Text GLabel 4580 4550 0    50   Input ~ 0
P2.2
Wire Notes Line
	6970 6537 6970 472 
Wire Notes Line
	470  2520 6970 2520
Wire Notes Line
	3660 470  3660 7790
Wire Notes Line
	470  5080 6970 5080
$Comp
L Mechanical:MountingHole H1
U 1 1
P 1280 3810
F 0 "H1" H 1380 3856 50  0000 L CNN
F 1 "MountingHole" H 1380 3765 50  0000 L CNN
F 2 "MountingHole:MountingHole_2.5mm" H 1280 3810 50  0001 C CNN
F 3 "~" H 1280 3810 50  0001 C CNN
	1    1280 3810
	1    0    0    -1  
$EndComp
$Comp
L Mechanical:MountingHole H2
U 1 1
P 1290 4100
F 0 "H2" H 1390 4146 50  0000 L CNN
F 1 "MountingHole" H 1390 4055 50  0000 L CNN
F 2 "MountingHole:MountingHole_2.5mm" H 1290 4100 50  0001 C CNN
F 3 "~" H 1290 4100 50  0001 C CNN
	1    1290 4100
	1    0    0    -1  
$EndComp
$Comp
L Mechanical:MountingHole H3
U 1 1
P 2190 4110
F 0 "H3" H 2290 4156 50  0000 L CNN
F 1 "MountingHole" H 2290 4065 50  0000 L CNN
F 2 "MountingHole:MountingHole_2.5mm_Pad" H 2190 4110 50  0001 C CNN
F 3 "~" H 2190 4110 50  0001 C CNN
	1    2190 4110
	1    0    0    -1  
$EndComp
$Comp
L Mechanical:MountingHole H4
U 1 1
P 2220 3830
F 0 "H4" H 2320 3876 50  0000 L CNN
F 1 "MountingHole" H 2320 3785 50  0000 L CNN
F 2 "MountingHole:MountingHole_2.5mm_Pad" H 2220 3830 50  0001 C CNN
F 3 "~" H 2220 3830 50  0001 C CNN
	1    2220 3830
	1    0    0    -1  
$EndComp
Text GLabel 10230 1580 0    50   Input ~ 0
P3.2
Text GLabel 4580 3750 0    50   Input ~ 0
P1.4
Text GLabel 4580 4050 0    50   Input ~ 0
P1.5
Text GLabel 4580 3650 0    50   Input ~ 0
P3.1
Text GLabel 4580 3550 0    50   Input ~ 0
P3.0
Text GLabel 4580 3850 0    50   Input ~ 0
P1.3
$Comp
L Device:R R9
U 1 1
P 8240 2420
F 0 "R9" V 8150 2430 50  0000 C CNN
F 1 "10k" V 8240 2410 50  0000 C CNN
F 2 "Resistor_SMD:R_0603_1608Metric" V 8170 2420 50  0001 C CNN
F 3 "~" H 8240 2420 50  0001 C CNN
	1    8240 2420
	1    0    0    -1  
$EndComp
$Comp
L Device:R R10
U 1 1
P 8430 2430
F 0 "R10" V 8340 2440 50  0000 C CNN
F 1 "10k" V 8430 2420 50  0000 C CNN
F 2 "Resistor_SMD:R_0603_1608Metric" V 8360 2430 50  0001 C CNN
F 3 "~" H 8430 2430 50  0001 C CNN
	1    8430 2430
	1    0    0    -1  
$EndComp
Text GLabel 8240 2570 3    50   Input ~ 0
P1.6
Text GLabel 8430 2580 3    50   Input ~ 0
P1.7
$Comp
L power:+3V3 #PWR0144
U 1 1
P 8240 2270
F 0 "#PWR0144" H 8240 2120 50  0001 C CNN
F 1 "+3V3" V 8255 2398 50  0000 L CNN
F 2 "" H 8240 2270 50  0001 C CNN
F 3 "" H 8240 2270 50  0001 C CNN
	1    8240 2270
	1    0    0    -1  
$EndComp
$Comp
L power:+3V3 #PWR0145
U 1 1
P 8430 2280
F 0 "#PWR0145" H 8430 2130 50  0001 C CNN
F 1 "+3V3" V 8445 2408 50  0000 L CNN
F 2 "" H 8430 2280 50  0001 C CNN
F 3 "" H 8430 2280 50  0001 C CNN
	1    8430 2280
	1    0    0    -1  
$EndComp
Text GLabel 4580 3050 0    50   Input ~ 0
DTR
Wire Wire Line
	10990 900  10990 740 
Wire Wire Line
	10990 740  10810 740 
Text Notes 9990 3040 0    118  ~ 0
User LEDs
Text Notes 7320 3030 0    118  ~ 0
I2C & Battery Connector
Text Notes 7370 1570 0    118  ~ 0
UART & Reset Switch
Text Notes 4530 2460 0    118  ~ 0
Battery charging
Text Notes 1360 2460 0    118  ~ 0
Power supply
Text Notes 910  5000 0    118  ~ 0
Power supply filering caps
Text Notes 4800 5030 0    118  ~ 0
Pin header
Text Notes 5150 7700 0    118  ~ 0
CH340C
Text Notes 1630 7730 0    118  ~ 0
USB-C
Text Notes 8100 6440 0    118  ~ 0
MSP430G2553IPW28
$EndSCHEMATC
